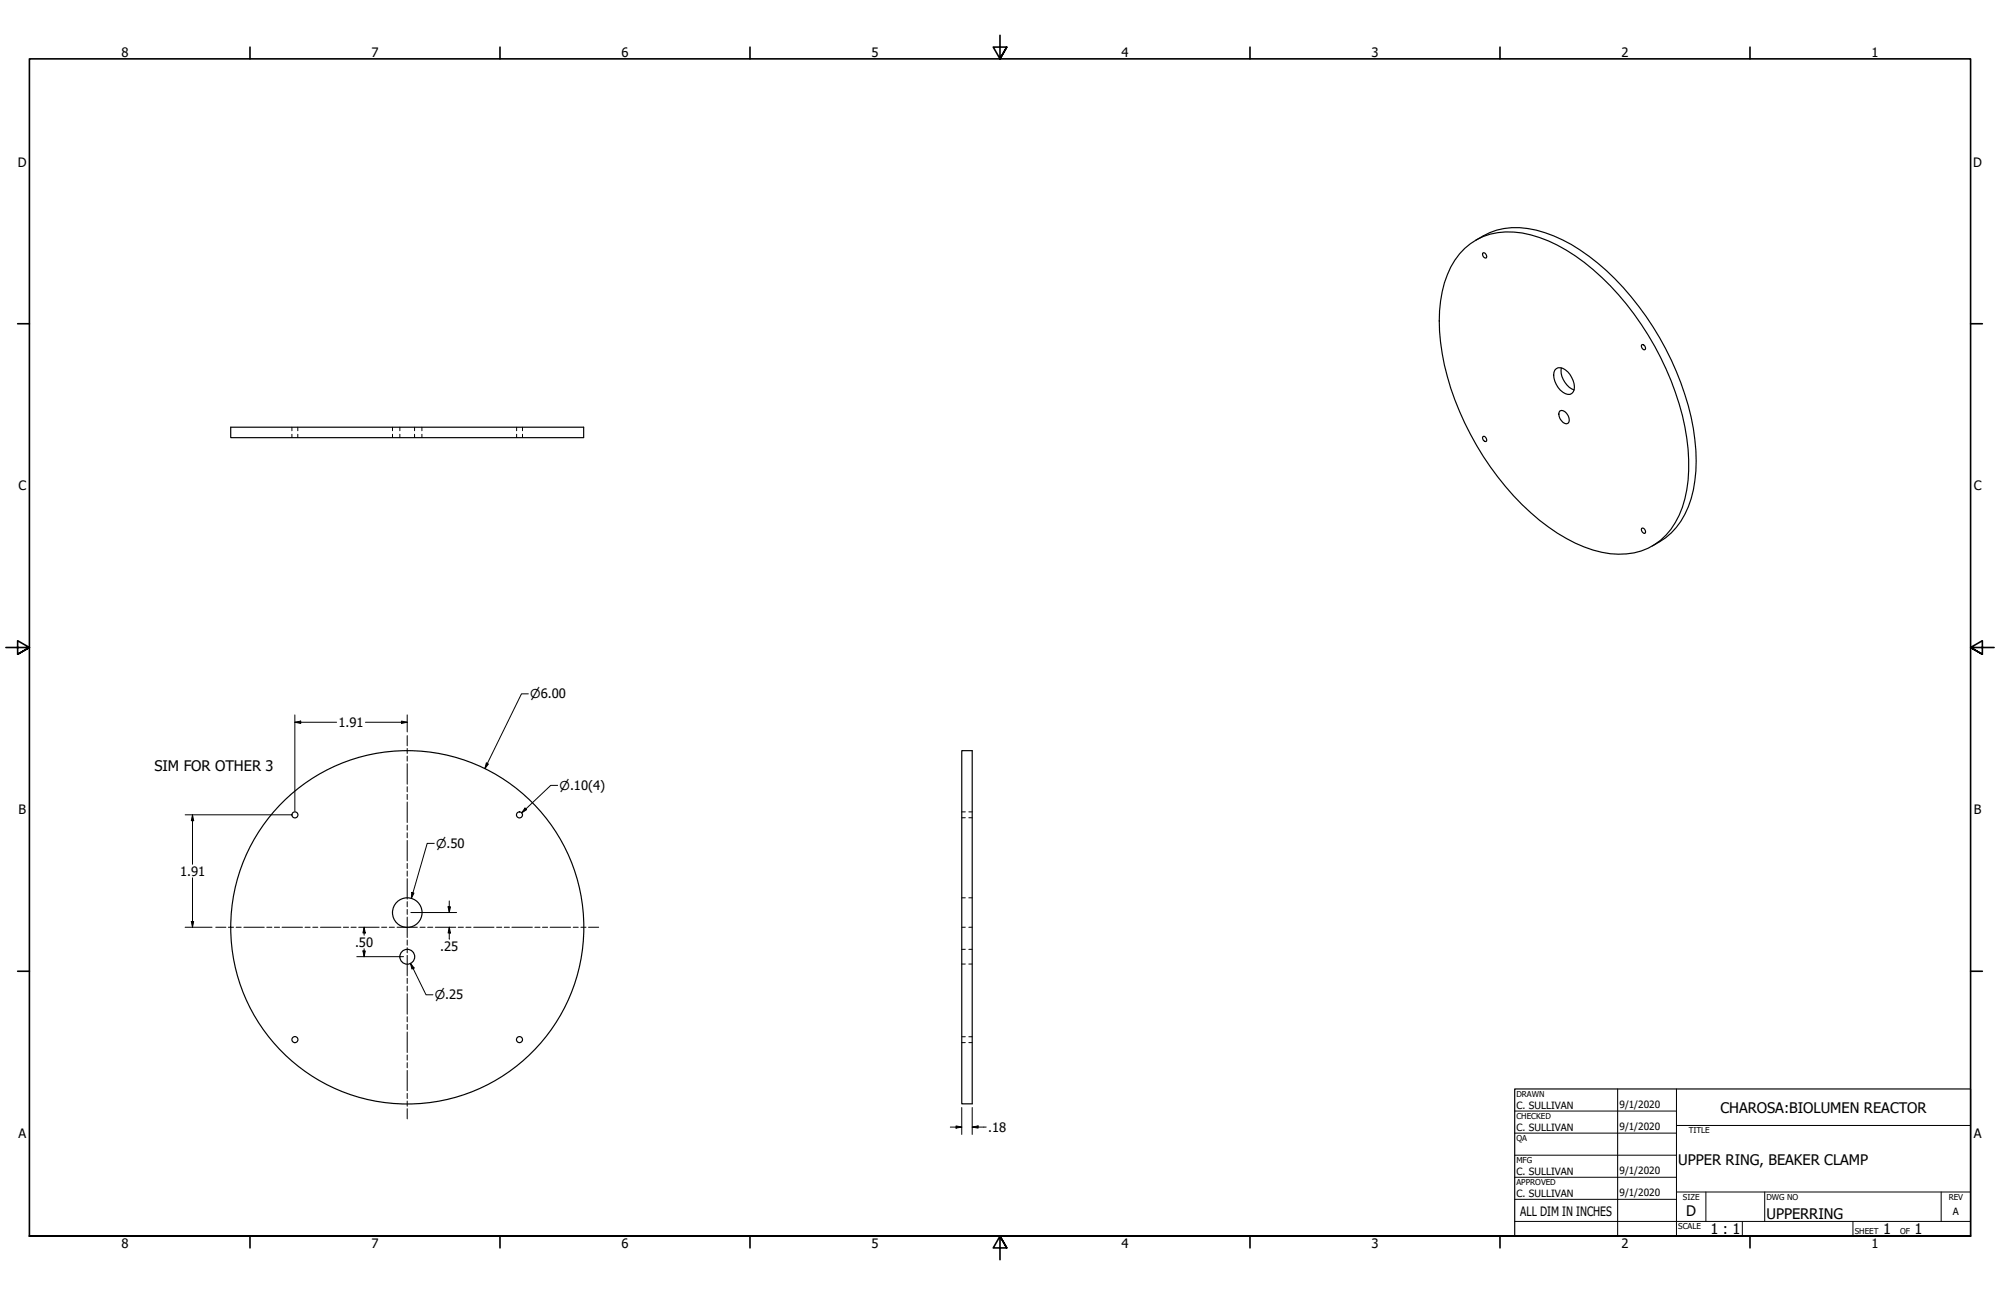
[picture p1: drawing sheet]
<svg xmlns="http://www.w3.org/2000/svg" width="864mm" height="559mm" viewBox="0 0 864 559" stroke-linecap="round" stroke-linejoin="round" font-family="sans-serif">
<!-- layer: Visible (ANSI) -->
<g fill="none" stroke="#000" stroke-width=".51">
<path d="M632.5 107.2a28.2 28.2 0 0 1 24.7-6.7 67.9 67.9 0 0 1 34.4 19.2 124.9 124.9 0 0 1 36.7 69.3 60.1 60.1 0 0 1-3.3 33.4 27.5 27.5 0 0 1-29.7 16.6 62.3 62.3 0 0 1-30.6-14.5 123.8 123.8 0 0 1-42.7-76.7 57.1 57.1 0 0 1 4.4-32.5l3.8-5.8zM637.3 103.6a31.7 31.7 0 0 1 29.8-3.2 85.6 85.6 0 0 1 37.2 27.7 122.9 122.9 0 0 1 27.5 61.6 57.1 57.1 0 0 1-4.3 32.2 29.7 29.7 0 0 1-14 13.7M640.3 109.2l.3-.2a1.43 1.43 0 0 1 .9 2.4 1.61 1.61 0 0 1-1.2-2.2zM671.4 159.7a2.86 2.86 0 0 1 4.5-.1 8.7 8.7 0 0 1 3.4 9.5 2.76 2.76 0 0 1-4.5 .1 8.6 8.6 0 0 1-3.4-9.5zM674.2 158.8a9.2 9.2 0 0 0 5.5 9.5M708.9 148.8l.3-.1a1.37 1.37 0 0 1 1.2 .8 1.37 1.37 0 0 1-.3 1.4 1.59 1.59 0 0 1-1.2-2.1zM673.6 177.3a3.5 3.5 0 0 1 4 4l-.5 1.3a3.2 3.2 0 0 1-3.9-3v-1.7zM99.6 184.3h152.4v4.5h-152.4zM640.3 188.5l.3-.2a1.37 1.37 0 0 1 1.2 .8 1.37 1.37 0 0 1-.3 1.5 1.59 1.59 0 0 1-1.2-2.1zM708.9 228l.3-.2a1.41 1.41 0 0 1 1.2 .9 1.41 1.41 0 0 1-.3 1.5 1.69 1.69 0 0 1-1.2-2.2zM415.3 323.9h4.5v152.4h-4.5z"/>
<circle cx="127.3" cy="351.6" r="1.3"/>
<circle cx="224.3" cy="351.6" r="1.3"/>
<circle cx="175.9" cy="393.8" r="6.4"/>
<circle cx="175.9" cy="412.8" r="3.2"/>
<circle cx="175.9" cy="400.1" r="76.2"/>
<circle cx="127.3" cy="448.6" r="1.3"/>
<circle cx="224.3" cy="448.6" r="1.3"/>
</g>
<!-- layer: Hidden (ANSI) -->
<g fill="none" stroke="#000" stroke-width=".43">
<path d="M126 184.3v1.6M126 187.4v1.4M128.6 184.3v1.6M128.6 187.4v1.4M169.5 184.3v1.6M169.5 187.4v1.4M172.7 184.3v1.6M172.7 187.4v1.4M179 184.3v1.6M179 187.4v1.4M182.2 184.3v1.6M182.2 187.4v1.4"/>
<path d="M223.1 184.3v1.6M223.1 187.4v1.4M225.6 184.3v1.6M225.6 187.4v1.4M415.3 350.3h1.5M415.3 352.9h1.5M418.3 350.3h1.5M418.3 352.9h1.5M415.3 387.4h1.5M418.3 387.4h1.5M415.3 416h1.5M415.3 409.6h1.5"/>
<path d="M415.3 400.1h1.5M418.3 416h1.5M418.3 409.6h1.5M418.3 400.1h1.5M415.3 447.4h1.5M415.3 449.9h1.5M418.3 447.4h1.5M418.3 449.9h1.5"/>
</g>
<!-- layer: Border (ANSI) -->
<g fill="none" stroke="#000" stroke-width=".7">
<path d="M431.8 15.2v10.2l-2.9-5.1h5.8l-2.9 5.1 2.9-5.1M107.9 20.3v5.1M215.9 20.3v5.1M323.8 20.3v5.1M539.8 20.3v5.1M647.7 20.3v5.1M755.6 20.3v5.1M7.6 139.7h5.1M850.9 139.7h5.1M2.5 279.4h10.2l-5.1-2.9v5.8l5.1-2.9-5.1 2.9M861.1 279.4h-10.2l5.1-2.9v5.8l-5.1-2.9 5.1 2.9M7.6 419.1h5.1"/>
<path d="M850.9 419.1h5.1M12.7 533.4v-508h838.2v508h-838.2h838.2M107.9 533.4v5.1M215.9 533.4v5.1M323.8 533.4v5.1M434.7 538.5l-2.9-5.1 2.9 5.1h-5.8l2.9-5.1v10.2M539.8 533.4v5.1M647.7 533.4v5.1M755.6 533.4v5.1"/>
</g>
<!-- layer: Title (ANSI) -->
<g fill="none" stroke="#000" stroke-width=".43">
<path d="M654 479.4h69.9M698.5 469.9v63.5M723.9 469.9v63.5M654 488.9h69.9M654 498.5h69.9M723.9 485.6h127M654 508h69.9M654 517.5h69.9M723.9 514.3h127M736.6 514.3v12.7M762 514.3v12.7M838.2 514.3v12.7"/>
<path d="M654 527h196.9M752.3 527v6.4M800.1 527v6.4"/>
</g>
<path d="M654 469.9h196.9v63.5h-196.9z" fill="none" stroke="#000" stroke-width=".51"/>
<!-- layer: Dimension (ANSI) -->
<g fill="none" stroke="#000" stroke-width=".43">
<path d="M228.2 299.4h-3l-15.8 32.3M127.3 311.7l2.6-.6v1.1zM127.3 311.7h18.1M127.3 308.5v41.5M157.8 311.7h18M173.4 311.1l2.4 .6-2.4 .5zM175.8 308.5v7.3M210 329.2l.9 .5-1.5 2zM240.8 338.9h-3l-12.6 11.9M79.9 351.6h45.8M83.1 351.6l.5 2.5h-1zM83.1 351.6v21.3"/>
<path d="M226.7 348.7l.7 .7-2.2 1.4zM83.1 378.8v21.3M187.5 363.9h-3l-6.9 23.8M82.6 397.6h1l-.5 2.5zM177.4 393.8h19.8M177.8 385.1l1 .3-1.2 2.3zM193.5 391.3h1l-.5 2.5zM194 388.7v5.1M79.9 400.1h11.7M154.1 412.8h20.1M156.7 410.3h1l-.5 2.5zM157.2 400.1l.5 2.5h-1z"/>
<path d="M157.2 400.1v3.4M157.2 409.4v3.4M177.2 415.7l1.6 2-.9 .4zM177.2 415.7l6.8 13.6h2.9M194 400.1l.5 2.5h-1zM194 400.1v5.2M415.3 477.9v11.6M419.8 477.9v11.6M410.3 486.3h5M412.8 485.8l2.5 .5-2.5 .5zM419.8 486.3l2.5-.5v1zM419.8 486.3h6"/>
</g>
<g fill="#000">
<path d="M127.3 311.7l2.6-.6v1.1z" fill-rule="evenodd"/>
<path d="M173.4 311.1l2.4 .6-2.4 .5z" fill-rule="evenodd"/>
<path d="M210 329.2l.9 .5-1.5 2z" fill-rule="evenodd"/>
<path d="M83.1 351.6l.5 2.5h-1z" fill-rule="evenodd"/>
<path d="M226.7 348.7l.7 .7-2.2 1.4z" fill-rule="evenodd"/>
<path d="M82.6 397.6h1l-.5 2.5z" fill-rule="evenodd"/>
<path d="M177.8 385.1l1 .3-1.2 2.3z" fill-rule="evenodd"/>
<path d="M193.5 391.3h1l-.5 2.5z" fill-rule="evenodd"/>
<path d="M156.7 410.3h1l-.5 2.5z" fill-rule="evenodd"/>
<path d="M157.2 400.1l.5 2.5h-1z" fill-rule="evenodd"/>
<path d="M177.2 415.7l1.6 2-.9 .4z" fill-rule="evenodd"/>
<path d="M194 400.1l.5 2.5h-1z" fill-rule="evenodd"/>
<path d="M412.8 485.8l2.5 .5-2.5 .5z" fill-rule="evenodd"/>
<path d="M419.8 486.3l2.5-.5v1z" fill-rule="evenodd"/>
</g>
<!-- layer: Work Plane (ANSI) -->
<g fill="none" stroke="#000" stroke-width=".43">
<path d="M175.8 317.4v4.4M175.8 323v2.1M175.8 326.3v2.1M175.8 329.6v8.8M175.8 339.5v2.2M175.8 342.8v2.2M175.8 346.1v8.8M175.8 356v2.2M175.8 359.3v2.2M175.8 362.6v8.9M175.8 372.6v2.2M175.8 375.9v2.2"/>
<path d="M175.8 379.2v8.8M175.8 389.1v2.2M175.8 392.4v2.2M175.8 395.7v8.9M93.2 400.1h4.3M98.6 400.1h2.2M102 400.1h2.1M105.3 400.1h8.8M115.2 400.1h2.2M118.5 400.1h2.2M121.8 400.1h8.8M131.7 400.1h2.2"/>
<path d="M135.1 400.1h2.1M138.4 400.1h8.8M148.3 400.1h2.2M151.6 400.1h2.2M154.9 400.1h8.8M164.8 400.1h2.2M168.1 400.1h2.2M171.4 400.1h8.8M175.8 405.6v2.3M175.8 408.9v2.3M175.8 412.2v8.9M181.4 400.1h2.2"/>
<path d="M184.7 400.1h2.2M188 400.1h8.8M197.9 400.1h2.2M201.2 400.1h2.2M204.5 400.1h8.8M214.4 400.1h2.3M217.7 400.1h2.3M221 400.1h8.9M230.9 400.1h2.3M234.3 400.1h2.2M237.6 400.1h8.8M247.5 400.1h2.2"/>
<path d="M250.8 400.1h2.2M254.1 400.1h4.4M175.8 422.1v2.3M175.8 425.5v2.2M175.8 428.8v8.8M175.8 438.7v2.2M175.8 442v2.2M175.8 445.3v8.9M175.8 455.2v2.3M175.8 458.5v2.3M175.8 461.9v8.8M175.8 471.8v2.2"/>
<path d="M175.8 475.1v2.2M175.8 478.4v4.4"/>
</g>
<g font-size="6.3">
<text x="66.7" y="332.8">SIM FOR OTHER 3</text>
<text x="742.9" y="480.1">CHAROSA:BIOLUMEN REACTOR</text>
<text x="724.7" y="502.9">UPPER RING, BEAKER CLAMP</text>
<text x="728.1" y="524.9">D</text>
<text x="762.8" y="526.2">UPPERRING</text>
<text x="738.6" y="532.6">1 : 1</text>
<text x="813.1" y="532.6">1</text>
<text x="826.7" y="532.6">1</text>
</g>
<g font-size="5.6">
<text x="52.5" y="24.4">8</text>
<text x="160.4" y="24.4">7</text>
<text x="268.4" y="24.4">6</text>
<text x="376.3" y="24.4">5</text>
<text x="484.3" y="24.4">4</text>
<text x="592.2" y="24.4">3</text>
<text x="700.2" y="24.4">2</text>
<text x="808.1" y="24.4">1</text>
<text x="7.7" y="71.9">D</text>
<text x="852" y="71.9">D</text>
<text x="8" y="211.6">C</text>
<text x="852.3" y="211.6">C</text>
<text x="146.2" y="313.7">1.91</text>
<text x="8" y="351.3">B</text>
<text x="852.3" y="351.3">B</text>
<text x="77.7" y="377.9">1.91</text>
<text x="153.4" y="408.5">.50</text>
<text x="190.1" y="410.2">.25</text>
<text x="7.9" y="491">A</text>
<text x="426.7" y="488.4">.18</text>
<text x="852.2" y="491">A</text>
<text x="656.5" y="524.8">ALL DIM IN INCHES</text>
<text x="52.5" y="538.5">8</text>
<text x="160.4" y="538.5">7</text>
<text x="268.4" y="538.5">6</text>
<text x="376.3" y="538.5">5</text>
<text x="484.3" y="538.5">4</text>
<text x="592.2" y="538.5">3</text>
<text x="700.2" y="538.5">2</text>
<text x="808.1" y="538.5">1</text>
</g>
<g font-size="5.3">
<text x="229" y="301.4">⌀6.00</text>
<text x="241.6" y="340.9">⌀.10(4)</text>
<text x="188.3" y="365.9">⌀.50</text>
<text x="187.8" y="431.2">⌀.25</text>
</g>
<g font-size="4.3">
<text x="654.8" y="478.6">C. SULLIVAN</text>
<text x="699.3" y="478">9/1/2020</text>
<text x="654.8" y="488.1">C. SULLIVAN</text>
<text x="699.3" y="487.5">9/1/2020</text>
<text x="654.8" y="507.2">C. SULLIVAN</text>
<text x="699.3" y="506.5">9/1/2020</text>
<text x="654.8" y="516.7">C. SULLIVAN</text>
<text x="699.3" y="516.1">9/1/2020</text>
<text x="843.2" y="524.2">A</text>
</g>
<g font-size="3.5">
<text x="654.8" y="473.2">DRAWN</text>
<text x="654.8" y="482.8">CHECKED</text>
<text x="729.2" y="488.9">TITLE</text>
<text x="654.8" y="492.3">QA</text>
<text x="654.8" y="501.8">MFG</text>
<text x="654.8" y="511.4">APPROVED</text>
<text x="726.7" y="517.7">SIZE</text>
<text x="762.8" y="517.7">DWG NO</text>
<text x="841.4" y="517.7">REV</text>
<text x="724.7" y="530.4">SCALE</text>
<text x="800.9" y="532.6">SHEET</text>
<text x="820.4" y="532.6">OF</text>
</g>
</svg>
